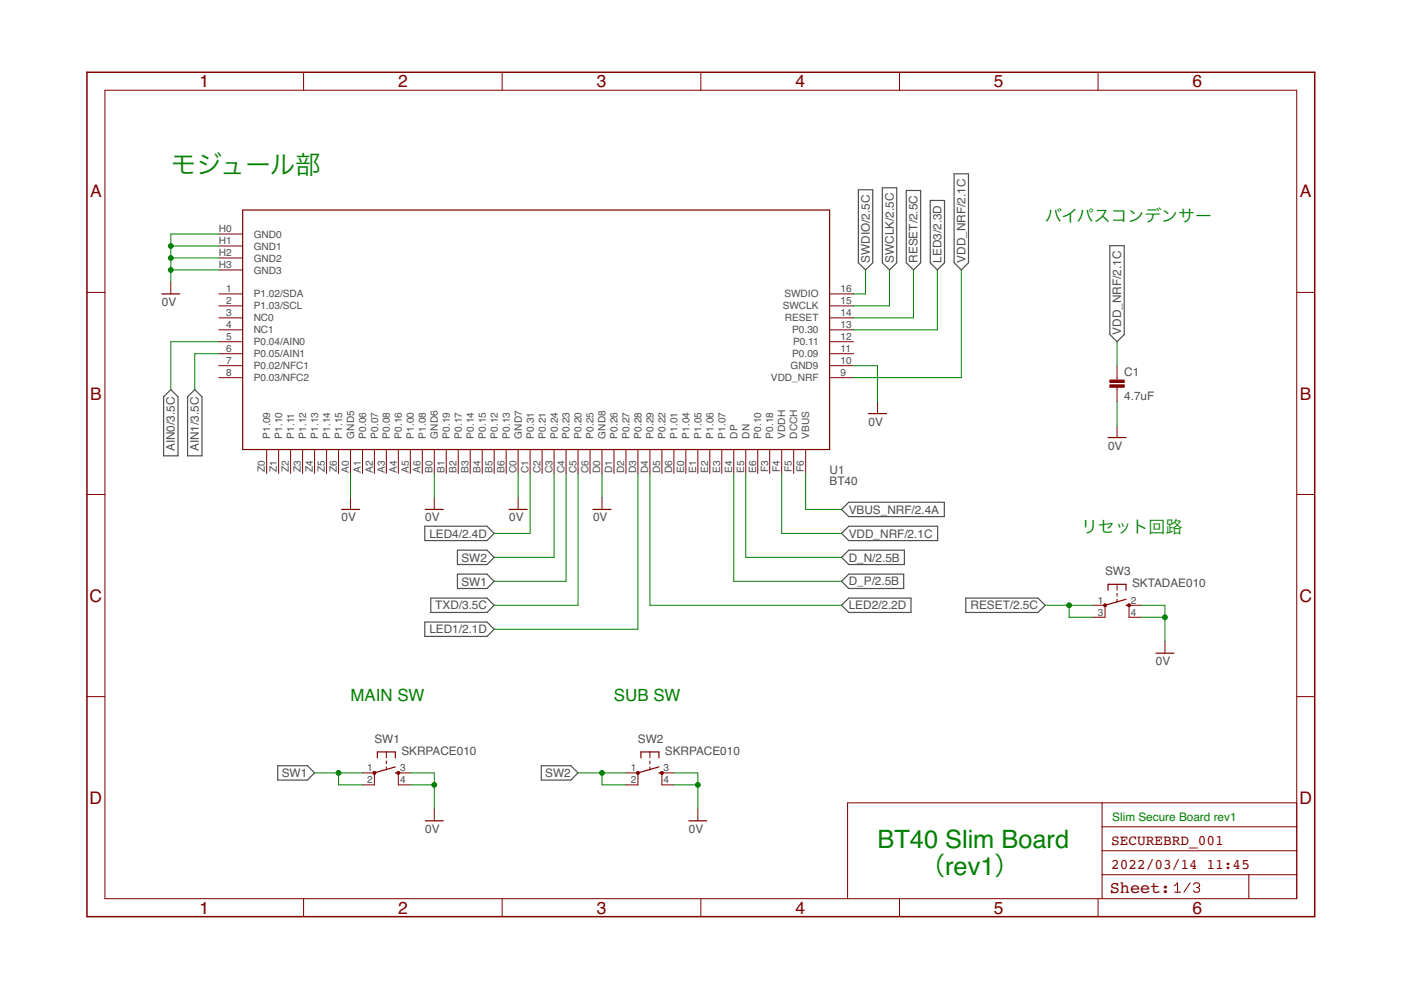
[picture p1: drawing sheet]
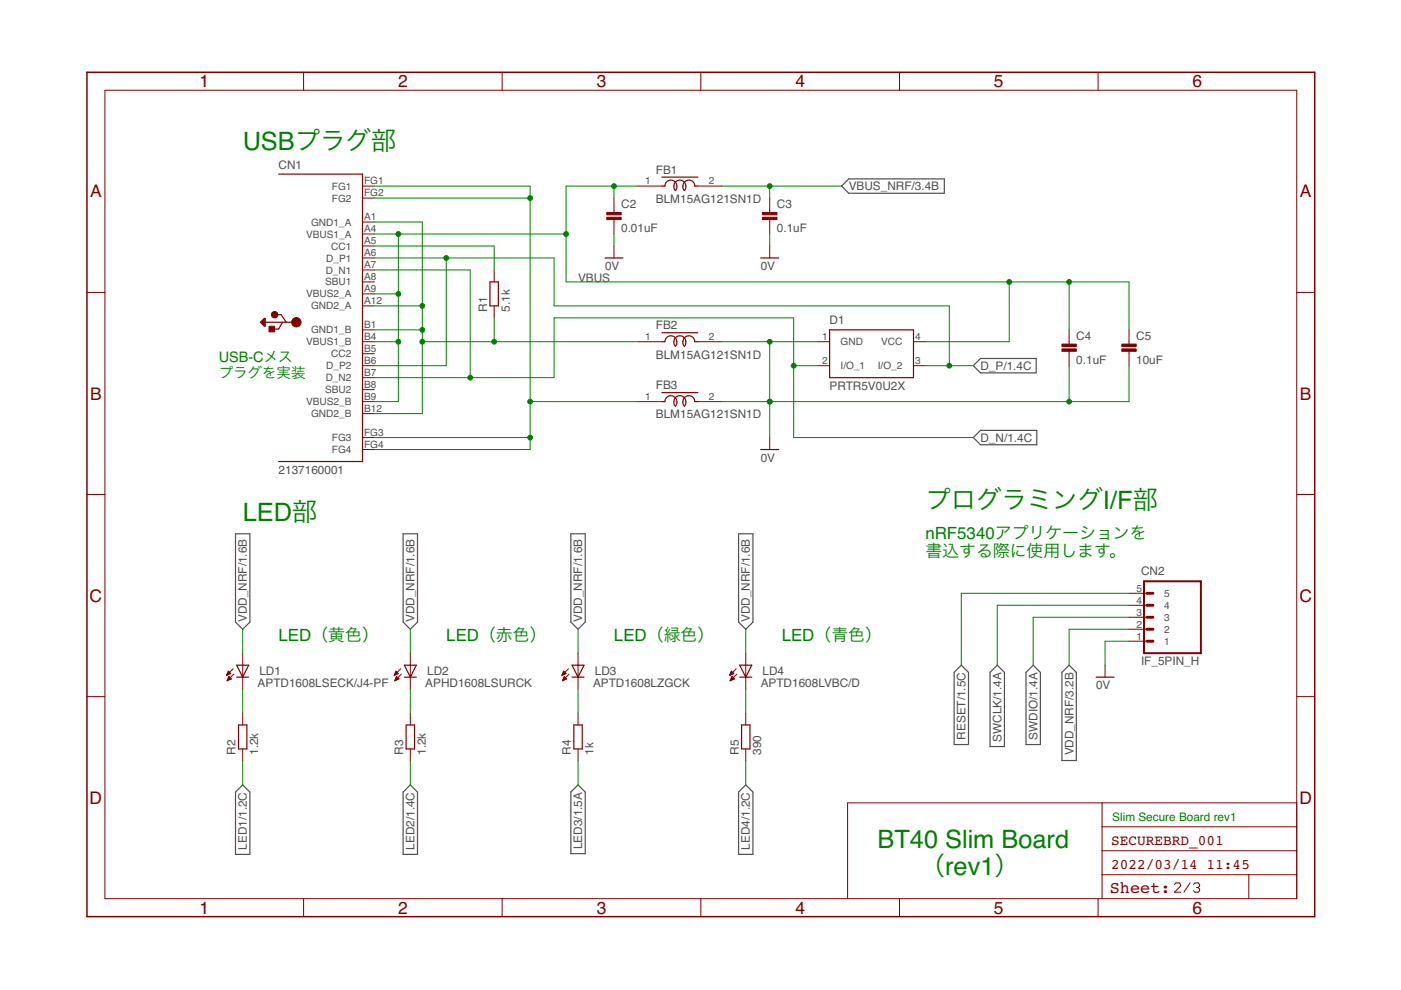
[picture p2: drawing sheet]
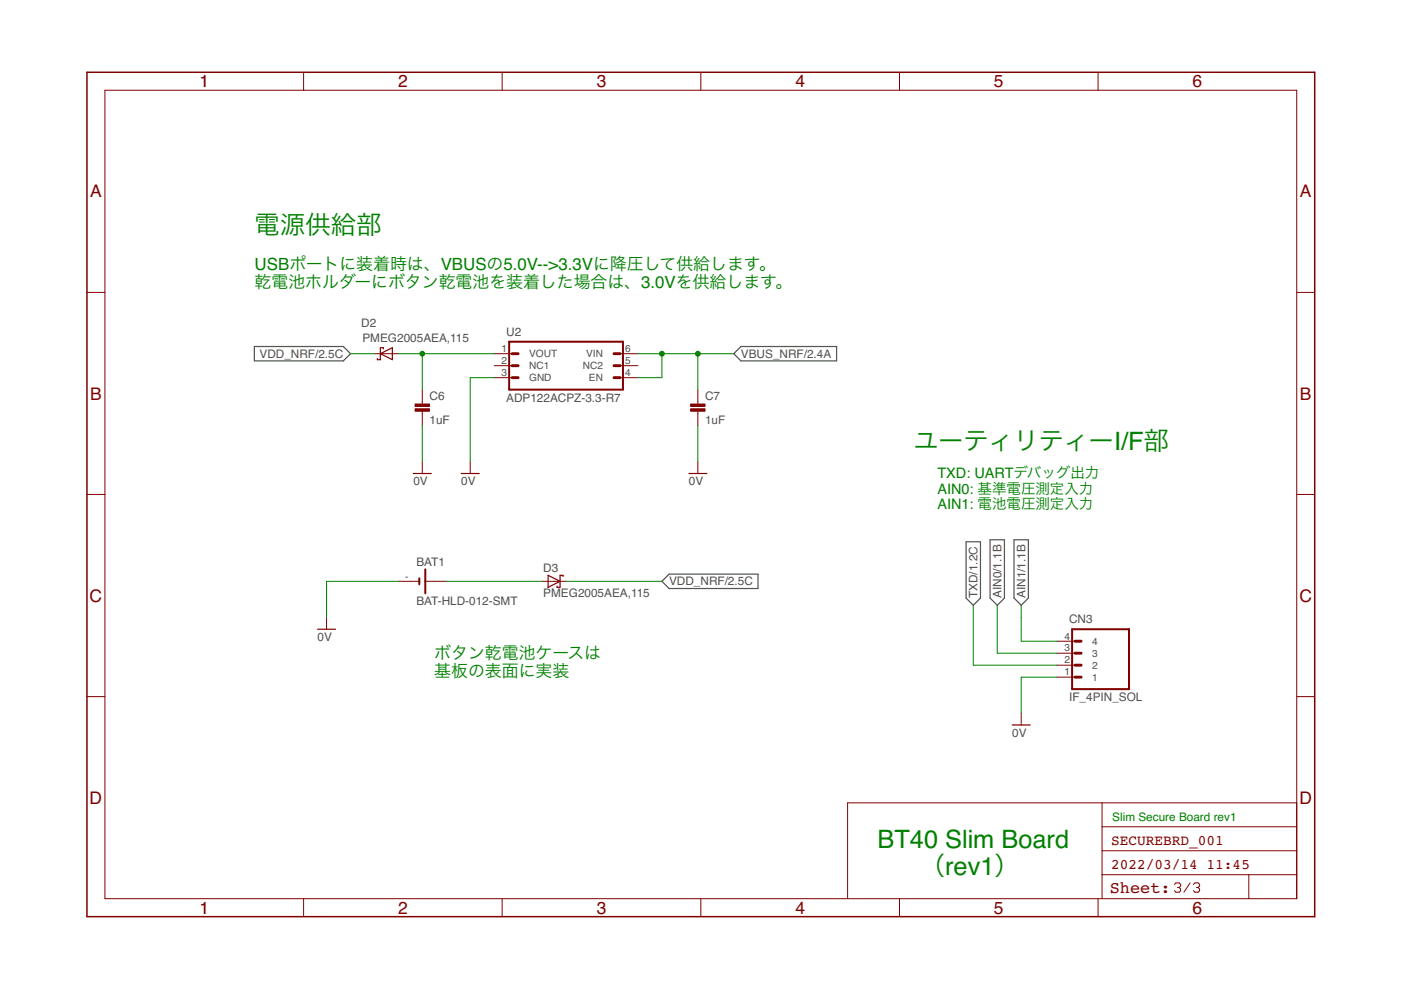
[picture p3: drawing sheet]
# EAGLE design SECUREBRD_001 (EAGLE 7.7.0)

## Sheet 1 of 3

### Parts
C1  4.7uF  CAP_0603  [C0603K]
SW1  SKRPACE010  [SKRPACE010]
SW2  SKRPACE010  [SKRPACE010]
SW3  SKTADAE010  [SKTADAE010]
U1  BT40  [BM40-B_1PRIMARY]

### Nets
0V: C1.2 SW1.3(S) SW1.4(S1) SW2.3(S) SW2.4(S1) SW3.2(S) SW3.4(S1) U1.10(GND9) U1.A0(GND5) U1.B0(GND6) U1.C0(GND7) U1.D0(GND8) U1.H0(GND0) U1.H1(GND1) U1.H2(GND2) U1.H3(GND3) ; also sheet 2,3
AIN0: U1.5(P0.04/AIN0) ; also sheet 3
AIN1: U1.6(P0.05/AIN1) ; also sheet 3
D_N: U1.E5(DN) ; also sheet 2
D_P: U1.E4(DP) ; also sheet 2
LED1: U1.D3(P0.28) ; also sheet 2
LED2: U1.D4(P0.29) ; also sheet 2
LED3: U1.13(P0.30) ; also sheet 2
LED4: U1.C1(P0.31) ; also sheet 2
RESET: SW3.1(P) SW3.3(P1) U1.14(RESET) ; also sheet 2
SW1: SW1.1(P) SW1.2(P1) U1.C4(P0.23)
SW2: SW2.1(P) SW2.2(P1) U1.C3(P0.24)
SWCLK: U1.15(SWCLK) ; also sheet 2
SWDIO: U1.16(SWDIO) ; also sheet 2
TXD: U1.C5(P0.20) ; also sheet 3
VBUS_NRF: U1.F6(VBUS) ; also sheet 2,3
VDD_NRF: C1.1 U1.9(VDD_NRF) U1.F4(VDDH) ; also sheet 2,3
Unconnected: U1.1(P1.02/SDA) U1.2(P1.03/SCL) U1.3(NC0) U1.4(NC1) U1.7(P0.02/NFC1) U1.8(P0.03/NFC2) U1.11(P0.09) U1.12(P0.11) U1.A1(P0.06) U1.A2(P0.07) U1.A3(P0.08) U1.A4(P0.16) U1.A5(P1.00) U1.A6(P1.08) U1.B1(P0.19) U1.B2(P0.17) U1.B3(P0.14) U1.B4(P0.15) U1.B5(P0.12) U1.B6(P0.13) U1.C2(P0.21) U1.C6(P0.25) U1.D1(P0.26) U1.D2(P0.27) U1.D5(P0.22) U1.D6(P1.01) U1.E0(P1.04) U1.E1(P1.05) U1.E2(P1.06) U1.E3(P1.07) U1.E6(P0.10) U1.F3(P0.18) U1.F5(DCCH) U1.Z0(P1.09) U1.Z1(P1.10) U1.Z2(P1.11) U1.Z3(P1.12) U1.Z4(P1.13) U1.Z5(P1.14) U1.Z6(P1.15)

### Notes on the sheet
- モジュール部
- バイパスコンデンサー
- リセット回路
- MAIN SW | SUB SW
- Slim Secure Board rev1
- BT40 Slim Board
        （rev1）

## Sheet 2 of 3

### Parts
C2  0.01uF  CAP_0402K  [C0402K]
C3  0.1uF  CAP_0402K  [C0402K]
C4  0.1uF  CAP_0402K  [C0402K]
C5  10uF  CAP_0603  [C0603K]
CN1  2137160001  [2137160001]
CN2  IF_5PIN_H  [HEADER_5PIN]
D1  PRTR5V0U2X  [SOT143B]
FB1  BLM15AG121SN1D  [C0402K]
FB2  BLM15AG121SN1D  [C0402K]
FB3  BLM15AG121SN1D  [C0402K]
LD1  APTD1608LSECK/J4-PF  [APTD1608]
LD2  APHD1608LSURCK  [APTD1608]
LD3  APTD1608LZGCK  [APTD1608]
LD4  APTD1608LVBC/D  [APTD1608]
R1  5.1k  RESISTOR_0402  [R0402]
R2  1.2k  RESISTOR_0402  [R0402]
R3  1.2k  RESISTOR_0402  [R0402]
R4  1k  RESISTOR_0402  [R0402]
R5  390  RESISTOR_0402  [R0402]

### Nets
0V: C2.2 C3.2 C4.2 C5.2 CN2.1 D1.1(GND) FB2.2 FB3.2 ; also sheet 1,3
D_N: CN1.A7(D_N1) CN1.B7(D_N2) D1.2(I/O_1) ; also sheet 1
D_P: CN1.A6(D_P1) CN1.B6(D_P2) D1.3(I/O_2) ; also sheet 1
FG: CN1.FG1 CN1.FG2 CN1.FG3 CN1.FG4 FB3.1
LED1: R2.1 ; also sheet 1
LED2: R3.1 ; also sheet 1
LED3: R4.1 ; also sheet 1
LED4: R5.1 ; also sheet 1
N$1: LD4.C R5.2
N$2: CN1.A5(CC1) R1.2
N$6: LD3.C R4.2
N$7: LD2.C R3.2
N$8: LD1.C R2.2
RESET: CN2.5 ; also sheet 1
SWCLK: CN2.4 ; also sheet 1
SWDIO: CN2.3 ; also sheet 1
USB_GND: CN1.A1(GND1_A) CN1.A12(GND2_A) CN1.B1(GND1_B) CN1.B12(GND2_B) FB2.1 R1.1
VBUS: C2.1 C4.1 C5.1 CN1.A4(VBUS1_A) CN1.A9(VBUS2_A) CN1.B4(VBUS1_B) CN1.B9(VBUS2_B) D1.4(VCC) FB1.1
VBUS_NRF: C3.1 FB1.2 ; also sheet 1,3
VDD_NRF: CN2.2 LD1.A LD2.A LD3.A LD4.A ; also sheet 1,3
Unconnected: CN1.A8(SBU1) CN1.B5(CC2) CN1.B8(SBU2)

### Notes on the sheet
- USBプラグ部
- USB-Cメス
  プラグを実装
- プログラミングI/F部
- LED部
- nRF5340アプリケーションを
  書込する際に使用します。
- LED（黄色） | LED（赤色） | LED（緑色） | LED（青色）
- Slim Secure Board rev1
- BT40 Slim Board
        （rev1）

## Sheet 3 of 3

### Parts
BAT1  BAT-HLD-012-SMT  [BAT-HLD-012-SMT]
C6  1uF  CAP_0603  [C0603K]
C7  1uF  CAP_0603  [C0603K]
CN3  IF_4PIN_SOL  [SOLPAD_4PIN]
D2  PMEG2005AEA,115  [SOD323-W]
D3  PMEG2005AEA,115  [SOD323-W]
U2  ADP122ACPZ-3.3-R7  [6-LFCSP_UD]

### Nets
0V: BAT1.- C6.2 C7.2 CN3.1 U2.3(GND) ; also sheet 1,2
AIN0: CN3.3 ; also sheet 1
AIN1: CN3.4 ; also sheet 1
N$3: C6.1 D2.A U2.1(VOUT)
N$5: BAT1.+@2(+) D3.A
TXD: CN3.2 ; also sheet 1
VBUS_NRF: C7.1 U2.4(EN) U2.6(VIN) ; also sheet 1,2
VDD_NRF: D2.C D3.C ; also sheet 1,2
Unconnected: U2.2(NC1) U2.5(NC2)

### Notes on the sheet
- 電源供給部
- USBポートに装着時は、VBUSの5.0V-->3.3Vに降圧して供給します。
  乾電池ホルダーにボタン乾電池を装着した場合は、3.0Vを供給します。
- ユーティリティーI/F部
- TXD: UARTデバッグ出力
  AIN0: 基準電圧測定入力
  AIN1: 電池電圧測定入力
- ボタン乾電池ケースは
  基板の表面に実装
- Slim Secure Board rev1
- BT40 Slim Board
        （rev1）
